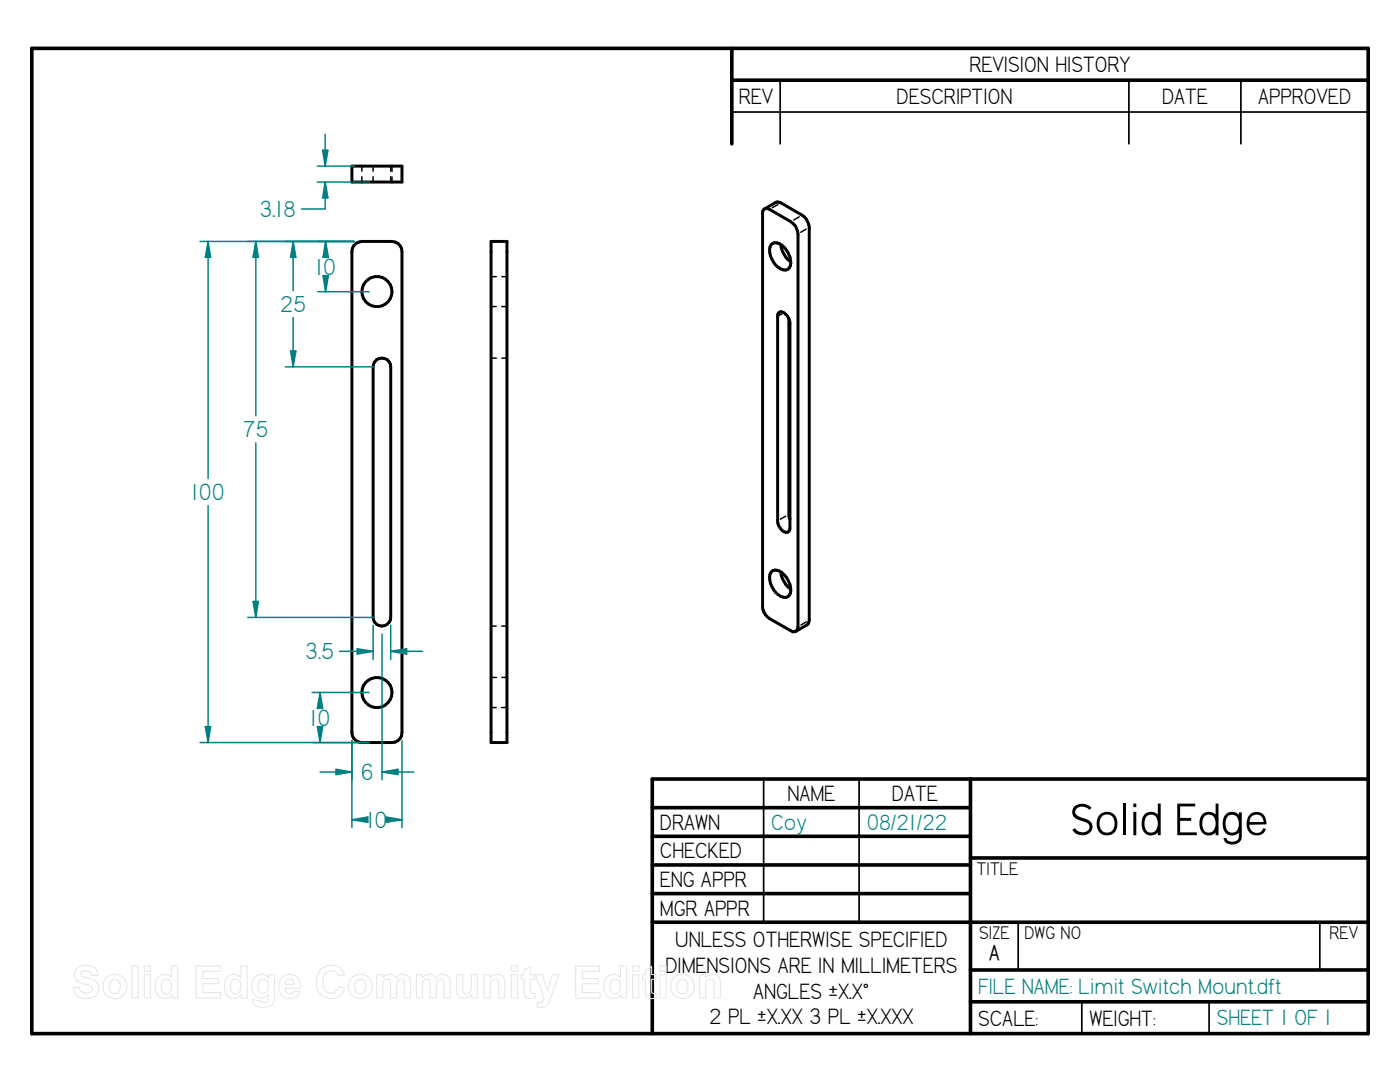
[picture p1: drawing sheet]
<svg xmlns="http://www.w3.org/2000/svg" width="279mm" height="216mm" viewBox="0 0 279 216" stroke-linecap="round" stroke-linejoin="round" font-family="sans-serif">
<g fill="none" stroke="#000" stroke-width=".72">
<path d="M6.3 9.7h266.7l.1 196.5h-266.8zM146 9.7v19M146 16h127M193.7 155.4v50.8M273 155.4h-142.8v50.8M130.2 161.2h63.5M130.2 166.9h63.5M130.2 172.6h63.5M130.2 178.3h63.5M193.7 171.2h79.3M130.2 184h142.8M193.7 193.5h79.3"/>
<path d="M193.7 199.9h79.3"/>
</g>
<path d="M155.7 16v12.7M225.3 16v12.7M247.6 16v12.7M146 22.4h127M152.4 155.4v28.6M171.4 155.4v28.6M203.2 184.2v9.3M215.9 199.9v6.3M241.3 199.9v6.3M263.4 184.2v9.3" fill="none" stroke="#000" stroke-width=".34"/>
<g fill="none" stroke="#000" stroke-width=".59">
<path d="M70.2 33.1h10v3.2h-10zM71 48.6l1.2-.4h6a1.97 1.97 0 0 1 2 2v96a1.97 1.97 0 0 1-2 2h-6a1.97 1.97 0 0 1-2-2v-96l.1-.6zM98 48.2h3.2v100h-3.2zM152.4 41.8l.3-.2 .9 .2 4.2 2.4a2.96 2.96 0 0 1 1.5 2.5v78.4a.88 .88 0 0 1-.5 .9 .88 .88 0 0 1-1-.1l-4.2-2.5a3 3 0 0 1-1.4-2.4v-78.4v-.5zM152.6 41.7l2.2-1.3 .6-.1 4.7 2.6a3.2 3.2 0 0 1 1.4 2.5v78.4l-.2 .7-.2 .2-2.3 1.3M153.9 48.9a1.42 1.42 0 0 1 2.2 .1 3.9 3.9 0 0 1 1.4 4.5 1.42 1.42 0 0 1-2.2-.2 3.9 3.9 0 0 1-1.4-4.4zM155.8 48.8a5 5 0 0 0 2 3.4M75.2 71.8a1.8 1.8 0 0 1 2.8 1.4v50a1.76 1.76 0 0 1-1.8 1.7 1.76 1.76 0 0 1-1.7-1.7v-50v-.6zM155.4 62.4a1.51 1.51 0 0 1 2 1.1l.2 1v40.9a.77 .77 0 0 1-.3 .7 .77 .77 0 0 1-.9 0 2.88 2.88 0 0 1-1.2-2.2v-40.8zM157.4 63.6v39l.2 1M153.9 114.2a1.42 1.42 0 0 1 2.2 .1 3.9 3.9 0 0 1 1.4 4.5 1.42 1.42 0 0 1-2.2-.1 3.9 3.9 0 0 1-1.4-4.5zM155.8 114.1a5 5 0 0 0 2 3.5"/>
<circle cx="75.2" cy="58.2" r="3"/>
<circle cx="75.2" cy="138.2" r="3"/>
</g>
<g fill="none" stroke="#000" stroke-width=".3">
<path d="M72.2 33.1v1.1M72.2 35.3v1M74.5 33.1v1.1M74.5 35.3v1M78 33.1v1.1M78 35.3v1M78.2 33.1v1.1M78.2 35.3v1M98 55.2h1.1M100.2 55.2h1M155.2 40.8l-1.1 .6M159.5 43.3l-1.1 .6"/>
<path d="M160.9 45.7l-1.1 .7M98 61.2h1M98 71.5h1.1M100.1 61.2h1.1M100.2 71.5h1M156.1 62.6l-.6 .3M156.8 103l-1.1 .6M98 135.2h1.1M98 124.9h1M100.1 124.9h1.1M100.2 135.2h1M160.9 124.1l-1 .6"/>
<path d="M98 141.2h1M100.1 141.2h1.1"/>
</g>
<path d="M63.4 48.2h7.3M63.4 58.2h10.3M65 48.2l.5 3.2h-1z" fill="none" stroke="#008080" stroke-width=".3"/>
<path d="M65 48.2l.5 3.2h-1z" fill="#008080"/>
<path d="M64.5 55h1l-.5 3.2z" fill="none" stroke="#008080" stroke-width=".3"/>
<path d="M64.5 55h1l-.5 3.2z" fill="#008080"/>
<path d="M56.9 48.2h13.8M58.5 48.2l.6 3.2h-1.1zM65 48.2v2.3M65 55.9v2.3M56.9 73.2h17.7" fill="none" stroke="#008080" stroke-width=".3"/>
<path d="M58.5 48.2l.6 3.2h-1.1z" fill="#008080"/>
<path d="M58 70h1.1l-.6 3.2z" fill="none" stroke="#008080" stroke-width=".3"/>
<path d="M58 70h1.1l-.6 3.2z" fill="#008080"/>
<path d="M49.4 48.2h21.3M51.1 48.2l.5 3.2h-1.1zM58.5 48.2v9.8M58.5 63.4v9.8M49.4 123.2h25.2" fill="none" stroke="#008080" stroke-width=".3"/>
<path d="M51.1 48.2l.5 3.2h-1.1z" fill="#008080"/>
<path d="M50.5 120h1.1l-.5 3.2z" fill="none" stroke="#008080" stroke-width=".3"/>
<path d="M50.5 120h1.1l-.5 3.2z" fill="#008080"/>
<path d="M51.1 48.2v34.8M51.1 88.4v34.8M62.3 138.2h11.4M63.9 138.2l.5 3.2h-1.1zM62.3 148.2h11.4" fill="none" stroke="#008080" stroke-width=".3"/>
<path d="M63.9 138.2l.5 3.2h-1.1z" fill="#008080"/>
<path d="M63.3 145h1.1l-.5 3.2z" fill="none" stroke="#008080" stroke-width=".3"/>
<path d="M63.3 145h1.1l-.5 3.2z" fill="#008080"/>
<path d="M63.9 138.2v2.3M71.3 129.5l3.2 .5-3.2 .5zM74.5 124.8v6.8M78 124.8v6.8M63.9 145.9v2.3" fill="none" stroke="#008080" stroke-width=".3"/>
<path d="M71.3 129.5l3.2 .5-3.2 .5z" fill="#008080"/>
<path d="M78 130l3.2-.5v1z" fill="none" stroke="#008080" stroke-width=".3"/>
<path d="M78 130l3.2-.5v1z" fill="#008080"/>
<path d="M67.8 130h6.7M76.2 126.5v29.1M78 130h6.3M67.1 153.5l3.1 .6-3.1 .5zM70.2 147.8v7.8" fill="none" stroke="#008080" stroke-width=".3"/>
<path d="M67.1 153.5l3.1 .6-3.1 .5z" fill="#008080"/>
<path d="M76.2 154.1l3.2-.6v1.1z" fill="none" stroke="#008080" stroke-width=".3"/>
<path d="M76.2 154.1l3.2-.6v1.1z" fill="#008080"/>
<path d="M63.3 33.1h7.4M63.3 36.3h10.4M64.4 30h1l-.5 3.1zM60.2 41.7h4.7M63.9 154.1h6.3M76.2 154.1h6.4" fill="none" stroke="#008080" stroke-width=".3"/>
<path d="M64.4 30h1l-.5 3.1z" fill="#008080"/>
<path d="M64.9 36.3l.5 3.2h-1z" fill="none" stroke="#008080" stroke-width=".3"/>
<path d="M64.9 36.3l.5 3.2h-1z" fill="#008080"/>
<path d="M64.9 26.8v6.3M64.9 36.3v5.4M70.2 147.8v17.3M80.2 147.8v17.3M70.2 163.6l3.2-.6v1.1z" fill="none" stroke="#008080" stroke-width=".3"/>
<path d="M70.2 163.6l3.2-.6v1.1z" fill="#008080"/>
<path d="M77 163l3.2 .6-3.2 .5z" fill="none" stroke="#008080" stroke-width=".3"/>
<path d="M77 163l3.2 .6-3.2 .5z" fill="#008080"/>
<path d="M39.9 48.2h30.8M41.5 48.2l.5 3.2h-1zM39.9 148.2h33.8M70.2 163.6h1.8M78.4 163.6h1.8" fill="none" stroke="#008080" stroke-width=".3"/>
<path d="M41.5 48.2l.5 3.2h-1z" fill="#008080"/>
<path d="M41 145h1l-.5 3.2z" fill="none" stroke="#008080" stroke-width=".3"/>
<path d="M41 145h1l-.5 3.2z" fill="#008080"/>
<path d="M41.5 48.2v47.3M41.5 100.9v47.3" fill="none" stroke="#008080" stroke-width=".3"/>
<g fill="none" stroke="#e6e6e6" stroke-width=".21">
<path d="M15.3 193.3a3 3 0 0 1 3.9 .1l.4 1.2h-1.3a1.25 1.25 0 0 0-.9-.9 1.25 1.25 0 0 0-1.3 .5v.2a1.31 1.31 0 0 0 1.3 .8 2.3 2.3 0 0 1 2.4 2.1 2.18 2.18 0 0 1-2.6 2 2.27 2.27 0 0 1-2.6-2.2l1.2-.1a1.36 1.36 0 0 0 1.2 1.2 1.36 1.36 0 0 0 1.5-.9 1.28 1.28 0 0 0-1.3-.8 2.35 2.35 0 0 1-2.3-2.1l.1-.6zM22.1 195.7a1.14 1.14 0 0 1 1.3-.1 1.14 1.14 0 0 1 .6 1.2 1.15 1.15 0 0 1-1.1 1.5 1.15 1.15 0 0 1-1.1-1.5zM26.3 192.7h1.3v6.4h-1.3zM28.8 192.7h1.2v1.1h-1.2zM28.8 194.5h1.2v4.6h-1.2zM31.5 195a1.85 1.85 0 0 1 2.7 .1v-2.4h1.3v6.4h-1.2v-.6a1.85 1.85 0 0 1-2.1 .6 1.85 1.85 0 0 1-1.2-1.9v-1.2zM32.7 195.5a1.03 1.03 0 0 1 1 0 1.03 1.03 0 0 1 .5 1 1.25 1.25 0 0 1-.2 1.3 1.25 1.25 0 0 1-1.3 .4 1.99 1.99 0 0 1 0-2.7zM39.2 192.7h4.7v1.1h-3.4v1.4h3.1v1.1h-3.1v1.8h3.5v1h-4.8zM45.3 195a1.85 1.85 0 0 1 2.8 .1v-2.4h1.2v6.4h-1.1v-.6a1.85 1.85 0 0 1-2.2 .6 1.85 1.85 0 0 1-1.2-1.9l.1-1.2zM46.5 195.5a1.03 1.03 0 0 1 1.1 0 1.03 1.03 0 0 1 .5 1 1.25 1.25 0 0 1-.2 1.3 1.25 1.25 0 0 1-1.3 .4 1.99 1.99 0 0 1-.1-2.7zM50.8 195a1.87 1.87 0 0 1 2.8 .2v-.7h1.2v4.1a2.05 2.05 0 0 1-2.7 2.4 1.45 1.45 0 0 1-1.7-1.5l1.5 .1a.91 .91 0 0 0 1 .5 .91 .91 0 0 0 .7-1v-.7a1.83 1.83 0 0 1-2.1 .6 1.83 1.83 0 0 1-1.2-1.8v-1.2zM51.7 195.7a1.09 1.09 0 0 1 1.4-.2 1.09 1.09 0 0 1 .5 1.3 1.07 1.07 0 0 1-.6 1.2 1.07 1.07 0 0 1-1.4-.4l-.1-1.2z"/>
<path d="M56.3 195.1a2.15 2.15 0 0 1 2.4-.5 2.15 2.15 0 0 1 1.3 2.1v.5h-3.1a.93 .93 0 0 0 .6 1.1 .93 .93 0 0 0 1.2-.6l1.2 .2a2.23 2.23 0 0 1-2.8 1.2 2.23 2.23 0 0 1-1.4-2.7l.2-.7zM57.1 195.6a.96 .96 0 0 1 1.1-.1 .96 .96 0 0 1 .6 .9h-1.9zM64 193.5a2.82 2.82 0 0 1 4.7 1l-1.2 .3a1.55 1.55 0 0 0-1.7-1.1 1.55 1.55 0 0 0-1.3 1.6 2.23 2.23 0 0 0 1.2 2.8 1.51 1.51 0 0 0 1.9-1.3l1.2 .4a2.89 2.89 0 0 1-3.4 2 2.89 2.89 0 0 1-2.2-3.2 3.6 3.6 0 0 1 .8-2.5zM71.1 195.7a1.14 1.14 0 0 1 1.3-.1 1.14 1.14 0 0 1 .6 1.2 1.15 1.15 0 0 1-1.1 1.5 1.15 1.15 0 0 1-1.1-1.5zM75.2 194.5h1.1v.6a1.61 1.61 0 0 1 2.7 .1 1.58 1.58 0 0 1 1.9-.7 1.58 1.58 0 0 1 1 1.7v2.9h-1.2v-3a.74 .74 0 0 0-.8-.7 .74 .74 0 0 0-.7 .8v2.9h-1.3v-2.9a.75 .75 0 0 0-.7-.8 .75 .75 0 0 0-.8 .8v2.9h-1.2zM83.1 194.5h1.1v.6a1.61 1.61 0 0 1 2.7 .1 1.58 1.58 0 0 1 1.9-.7 1.58 1.58 0 0 1 1 1.7v2.9h-1.2v-3a.74 .74 0 0 0-.8-.7 .74 .74 0 0 0-.7 .8v2.9h-1.2l-.1-2.9a.75 .75 0 0 0-.7-.8 .75 .75 0 0 0-.7 .8l-.1 2.9h-1.2zM91.1 194.5h1.3v2.6a.9 .9 0 0 0 .7 1.2 1.13 1.13 0 0 0 1-1.4v-2.4h1.2v4.6h-1.2v-.7a1.6 1.6 0 0 1-1.9 .8 1.6 1.6 0 0 1-1.1-1.8zM96.6 194.5h1.1v.7a1.63 1.63 0 0 1 2-.7 1.63 1.63 0 0 1 1.1 1.8v2.8h-1.3v-2.8a.85 .85 0 0 0-.8-.9 .85 .85 0 0 0-.9 1v2.7h-1.2zM102.1 192.7h1.2v1.1h-1.2zM102.1 194.5h1.2v4.6h-1.2zM104.6 193.6l1.2-.7v1.6h.9v.9h-.9v2.3a.49 .49 0 0 0 .3 .5 .49 .49 0 0 0 .6-.1l.1 1a1.42 1.42 0 0 1-2.2-.8v-2.9h-.6v-.9h.6zM106.9 194.5h1.3l1 3.2 1.1-3.2h1.3l-2 5.3a1.77 1.77 0 0 1-2.3 1.2l-.1-1a.97 .97 0 0 0 1.4-.9z"/>
<path d="M114.9 192.7h4.7v1.1h-3.4v1.4h3.2v1.1h-3.2v1.8h3.6v1h-4.9zM121.1 195a1.85 1.85 0 0 1 2.7 .1v-2.4h1.3v6.4h-1.2v-.6a1.85 1.85 0 0 1-2.1 .6 1.85 1.85 0 0 1-1.3-1.9l.1-1.2zM122.2 195.5a1.03 1.03 0 0 1 1.1 0 1.03 1.03 0 0 1 .5 1 1.25 1.25 0 0 1-.2 1.3 1.25 1.25 0 0 1-1.3 .4 1.99 1.99 0 0 1-.1-2.7zM126.3 192.7h1.2v1.1h-1.2zM126.3 194.5h1.2v4.6h-1.2zM128.8 193.6l1.2-.7v1.6h.9v.9h-.9v2.3a.49 .49 0 0 0 .3 .5 .49 .49 0 0 0 .6-.1l.1 1a1.42 1.42 0 0 1-2.2-.8v-2.9h-.6v-.9h.6zM131.7 192.7h1.2v1.1h-1.2zM131.7 194.5h1.2v4.6h-1.2zM135.4 195.7a1.14 1.14 0 0 1 1.3-.1 1.14 1.14 0 0 1 .6 1.2 1.15 1.15 0 0 1-1.1 1.5 1.15 1.15 0 0 1-1.1-1.4zM139.6 194.5h1.2v.7a1.63 1.63 0 0 1 1.9-.7 1.63 1.63 0 0 1 1.1 1.8v2.8h-1.3v-2.8a.85 .85 0 0 0-.8-.9 .85 .85 0 0 0-.8 1l-.1 2.7h-1.2z"/>
<circle cx="23" cy="196.8" r="2.4"/>
<circle cx="72" cy="196.8" r="2.4"/>
<circle cx="136.3" cy="196.8" r="2.4"/>
</g>
<text font-size="10" x="213.7" y="166.6">Solid Edge</text>
<g font-size="5.2" fill="#008080">
<text x="51.8" y="43.3">3.18</text>
<text x="62.9" y="54.8">10</text>
<text x="55.9" y="62.3">25</text>
<text x="48.5" y="87.3">75</text>
<text x="38.1" y="99.8">100</text>
<text x="60.9" y="131.6">3.5</text>
<text x="61.8" y="144.8">10</text>
<text x="71.9" y="155.6">6</text>
<text x="73.1" y="165.1">10</text>
</g>
<g font-size="5">
<text x="193.5" y="14.4">REVISION HISTORY</text>
<text x="147.4" y="20.7">REV</text>
<text x="178.9" y="20.7">DESCRIPTION</text>
<text x="231.9" y="20.7">DATE</text>
<text x="251.1" y="20.7">APPROVED</text>
<text x="157.1" y="159.9">NAME</text>
<text x="178" y="159.9">DATE</text>
<text x="131.7" y="165.6">DRAWN</text>
<text x="131.7" y="171.3">CHECKED</text>
<text x="131.7" y="177">ENG APPR</text>
<text x="131.7" y="182.7">MGR APPR</text>
<text x="134.7" y="189.1">UNLESS OTHERWISE SPECIFIED</text>
<text x="132.8" y="194.1">DIMENSIONS ARE IN MILLIMETERS</text>
<text x="150.3" y="199.3">ANGLES ±X.X°</text>
<text x="141.6" y="204.3">2 PL ±X.XX 3 PL ±X.XXX</text>
<text x="195.2" y="204.6">SCALE:</text>
<text x="217.4" y="204.6">WEIGHT:</text>
</g>
<g font-size="5" fill="#008080">
<text x="153.9" y="165.6">Coy</text>
<text x="173" y="165.6">08/21/22</text>
<text x="195.2" y="198.2">FILE NAME: Limit Switch Mount.dft</text>
<text x="242.8" y="204.6">SHEET 1 OF 1</text>
</g>
<text font-size="4.8" x="197.4" y="191.6">A</text>
<g font-size="4.1">
<text x="194.9" y="174.6">TITLE</text>
<text x="195.4" y="187.5">SIZE</text>
<text x="204.5" y="187.5">DWG NO</text>
<text x="265.4" y="187.5">REV</text>
</g>
</svg>
